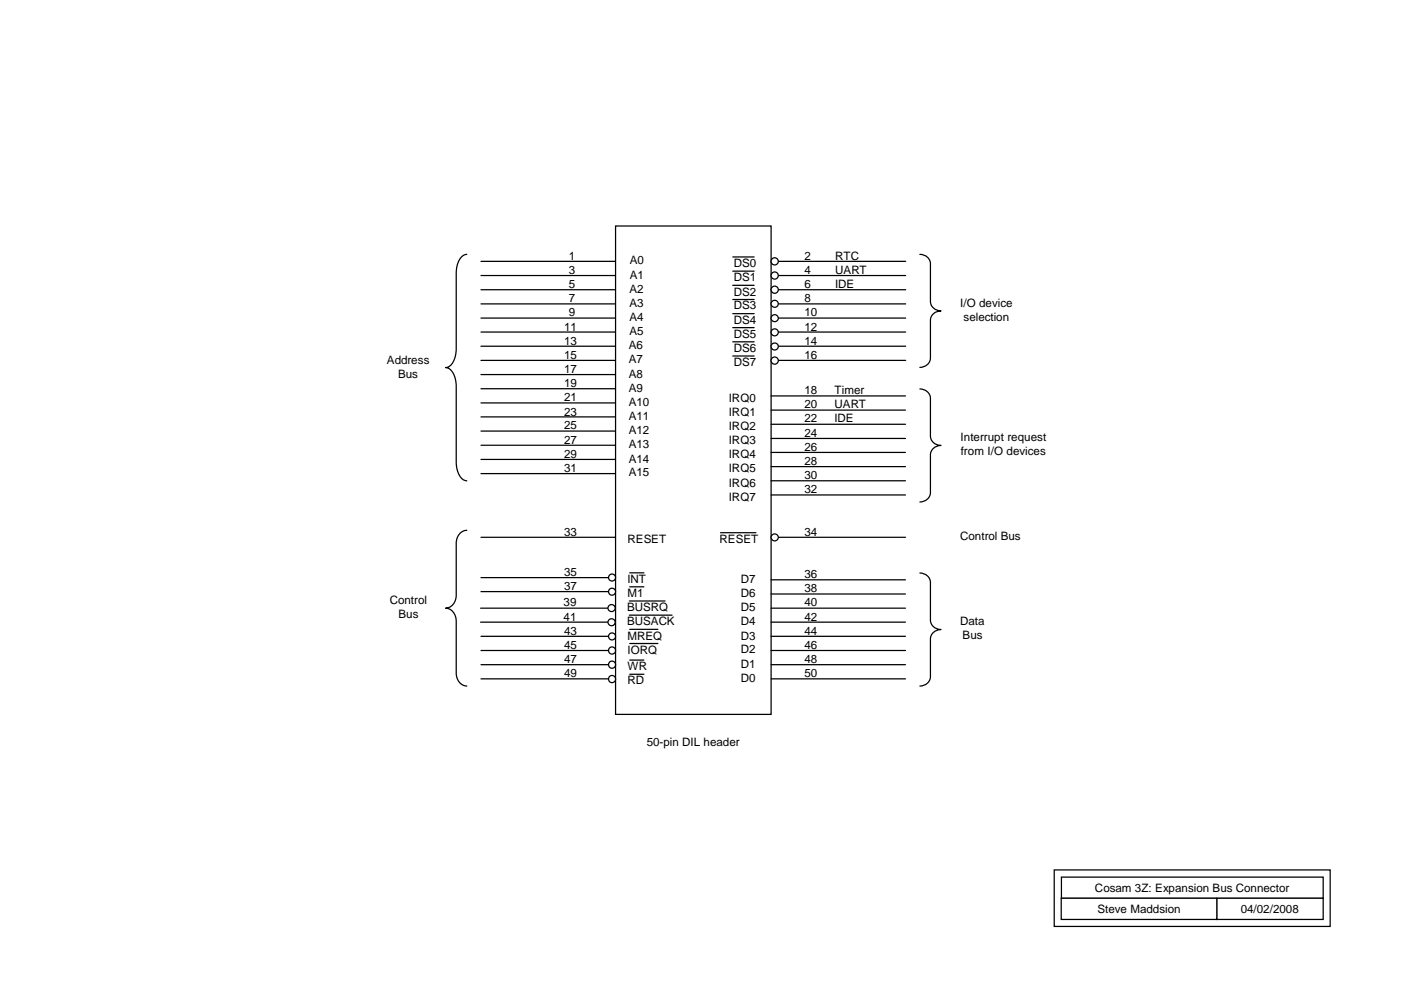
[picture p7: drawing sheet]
<svg xmlns="http://www.w3.org/2000/svg" width="297mm" height="210mm" viewBox="0 0 297 210" stroke-linecap="round" stroke-linejoin="round" font-family="sans-serif">
<path d="M223.5 184.4h58.5v12h-58.5z" fill="none" stroke="#000" stroke-width=".26"/>
<path d="M225 186h55.5v4.5h-55.5z" fill-rule="evenodd" fill="#fff"/>
<path d="M225 186h55.5v4.5h-55.5z" fill="none" stroke="#000" stroke-width=".26"/>
<path d="M258 190.5h22.5v4.4h-22.5z" fill-rule="evenodd" fill="#fff"/>
<path d="M258 190.5h22.5v4.4h-22.5z" fill="none" stroke="#000" stroke-width=".26"/>
<path d="M225 190.5h33v4.4h-33z" fill-rule="evenodd" fill="#fff"/>
<path d="M225 190.5h33v4.4h-33z" fill="none" stroke="#000" stroke-width=".26"/>
<path d="M130.5 47.9h33v103.6h-33z" fill-rule="evenodd" fill="#fff"/>
<path d="M130.5 47.9h33v103.6h-33zM163.5 98.9h28.5M163.5 95.9h28.5M163.5 93h28.5M163.5 90h28.5M163.5 87h28.5M163.5 83.9h28.5M152.8 112.9h7.5M163.5 104.9h28.5M163.5 101.9h28.5M163.5 113.9h28.5" fill="none" stroke="#000" stroke-width=".26"/>
<circle cx="164.2" cy="113.9" r=".75" fill="#fff"/>
<g fill="none" stroke="#000" stroke-width=".26">
<path d="M99 53.9a2.68 2.68 0 0 0-2.1 2.5l-.2 1.5v16a4.3 4.3 0 0 1-1.8 4h-.4a2.68 2.68 0 0 1 2.1 2.5l.1 1.5v16.1a4.3 4.3 0 0 0 1.8 3.9h.5M102 58.4h28.5M102 55.4h28.5M155.4 57.5h4.5M155.4 54.5h4.5M163.5 58.4h28.5M163.5 55.4h28.5M102 79.4h28.5M102 76.4h28.5M102 73.4h28.5M102 70.4h28.5M102 67.4h28.5"/>
<path d="M102 64.4h28.5M102 61.4h28.5M155.4 75.5h4.5M155.4 72.5h4.5M155.4 69.5h4.5M155.4 66.5h4.5M155.4 63.5h4.5M155.4 60.5h4.5M163.5 76.4h28.5M163.5 73.4h28.5M163.5 70.4h28.5M163.5 67.4h28.5"/>
<path d="M163.5 64.4h28.5M163.5 61.4h28.5M102 97.4h28.5M102 94.4h28.5M102 91.4h28.5M102 88.4h28.5M102 85.4h28.5M102 82.4h28.5M195 82.5a2.13 2.13 0 0 1 2.3 2v8a2.13 2.13 0 0 0 2.2 1.9 2.13 2.13 0 0 0-2.2 2v8a2.13 2.13 0 0 1-2.3 2M102 100.4h28.5M163.5 137.9h28.5M163.5 134.9h28.5"/>
<path d="M163.5 131.9h28.5M163.5 128.9h28.5M163.5 125.9h28.5M163.5 122.9h28.5M195 121.5a2.13 2.13 0 0 1 2.3 2v8a2.13 2.13 0 0 0 2.2 2 2.13 2.13 0 0 0-2.2 2v8a2.13 2.13 0 0 1-2.3 2M163.5 143.9h28.5M163.5 140.9h28.5"/>
<circle cx="164.2" cy="113.9" r=".75"/>
</g>
<circle cx="164.3" cy="55.4" r=".76" fill="#fff"/>
<circle cx="164.3" cy="55.4" r=".76" fill="none" stroke="#000" stroke-width=".26"/>
<circle cx="164.3" cy="58.4" r=".76" fill="#fff"/>
<circle cx="164.3" cy="58.4" r=".76" fill="none" stroke="#000" stroke-width=".26"/>
<circle cx="164.3" cy="61.4" r=".76" fill="#fff"/>
<circle cx="164.3" cy="61.4" r=".76" fill="none" stroke="#000" stroke-width=".26"/>
<circle cx="164.2" cy="64.4" r=".75" fill="#fff"/>
<circle cx="164.2" cy="64.4" r=".75" fill="none" stroke="#000" stroke-width=".26"/>
<circle cx="164.2" cy="67.5" r=".75" fill="#fff"/>
<circle cx="164.2" cy="67.5" r=".75" fill="none" stroke="#000" stroke-width=".26"/>
<circle cx="164.2" cy="70.5" r=".75" fill="#fff"/>
<circle cx="164.2" cy="70.5" r=".75" fill="none" stroke="#000" stroke-width=".26"/>
<circle cx="164.2" cy="73.5" r=".75" fill="#fff"/>
<circle cx="164.2" cy="73.5" r=".75" fill="none" stroke="#000" stroke-width=".26"/>
<circle cx="164.3" cy="76.5" r=".76" fill="#fff"/>
<g fill="none" stroke="#000" stroke-width=".26">
<path d="M195 53.9a2.13 2.13 0 0 1 2.3 2v8a2.13 2.13 0 0 0 2.2 2 2.13 2.13 0 0 0-2.2 2v8a2.13 2.13 0 0 1-2.3 2M102 113.9h28.5M102 137.9h28.5M102 134.9h28.5M102 143.9h28.5M102 140.9h28.5"/>
<circle cx="164.3" cy="76.5" r=".76"/>
</g>
<circle cx="129.8" cy="140.9" r=".75" fill="#fff"/>
<circle cx="129.8" cy="140.9" r=".75" fill="none" stroke="#000" stroke-width=".26"/>
<circle cx="129.8" cy="144" r=".75" fill="#fff"/>
<circle cx="129.8" cy="144" r=".75" fill="none" stroke="#000" stroke-width=".26"/>
<circle cx="129.8" cy="134.9" r=".74" fill="#fff"/>
<circle cx="129.8" cy="134.9" r=".74" fill="none" stroke="#000" stroke-width=".26"/>
<circle cx="129.8" cy="137.9" r=".75" fill="#fff"/>
<g fill="none" stroke="#000" stroke-width=".26">
<path d="M102 125.4h28.5M102 122.5h28.5M133.5 140h3M133.5 136.4h6M133.5 133.4h6M133.5 143h3"/>
<circle cx="129.8" cy="137.9" r=".75"/>
</g>
<circle cx="129.8" cy="122.4" r=".74" fill="#fff"/>
<circle cx="129.8" cy="122.4" r=".74" fill="none" stroke="#000" stroke-width=".26"/>
<circle cx="129.8" cy="125.5" r=".74" fill="#fff"/>
<g fill="none" stroke="#000" stroke-width=".26">
<path d="M99 112.4a2.5 2.5 0 0 0-2.3 2.8v11a2.58 2.58 0 0 1-2.2 2.7 2.5 2.5 0 0 1 2.2 2.8v11a2.58 2.58 0 0 0 2.3 2.8M101.9 131.9h28.5M101.9 128.9h28.5M133.5 121.5h3M133.5 124.4h3"/>
<circle cx="129.8" cy="125.5" r=".74"/>
</g>
<circle cx="129.7" cy="128.9" r=".75" fill="#fff"/>
<circle cx="129.7" cy="128.9" r=".75" fill="none" stroke="#000" stroke-width=".26"/>
<circle cx="129.7" cy="131.9" r=".75" fill="#fff"/>
<g fill="none" stroke="#000" stroke-width=".26">
<path d="M133.4 127.4h7.6M133.4 130.4h9.1"/>
<circle cx="129.7" cy="131.9" r=".75"/>
</g>
<g font-size="2.5">
<text x="120.6" y="55">1</text>
<text x="120.6" y="58">3</text>
<text x="133.5" y="59.1">A1</text>
<text x="133.5" y="56">A0</text>
<text x="155.6" y="59.6">DS1</text>
<text x="155.6" y="56.6">DS0</text>
<text x="170.6" y="55">2</text>
<text x="170.6" y="58">4</text>
<text x="177.1" y="55">RTC</text>
<text x="177.1" y="58">UART</text>
<text x="120.6" y="61">5</text>
<text x="120.6" y="64.1">7</text>
<text x="133.4" y="65.1">A3</text>
<text x="133.4" y="62.1">A2</text>
<text x="155.6" y="65.6">DS3</text>
<text x="155.6" y="62.7">DS2</text>
<text x="170.6" y="61">6</text>
<text x="170.6" y="64.1">8</text>
<text x="177.1" y="61">IDE</text>
<text x="203.6" y="65">I/O device</text>
<text x="119.6" y="70.1">11</text>
<text x="120.6" y="67.1">9</text>
<text x="133.4" y="71.1">A5</text>
<text x="133.4" y="68.1">A4</text>
<text x="155.6" y="71.6">DS5</text>
<text x="155.6" y="68.6">DS4</text>
<text x="170.6" y="67.1">10</text>
<text x="170.6" y="70.1">12</text>
<text x="204.3" y="68">selection</text>
<text x="82" y="77.1">Address</text>
<text x="119.6" y="73.1">13</text>
<text x="119.6" y="76.1">15</text>
<text x="133.3" y="77">A7</text>
<text x="133.3" y="74.1">A6</text>
<text x="155.6" y="77.6">DS7</text>
<text x="155.6" y="74.7">DS6</text>
<text x="170.6" y="73.1">14</text>
<text x="170.6" y="76.1">16</text>
<text x="84.4" y="80.1">Bus</text>
<text x="119.6" y="79.1">17</text>
<text x="119.6" y="82.1">19</text>
<text x="133.3" y="83.1">A9</text>
<text x="133.3" y="80.1">A8</text>
<text x="170.6" y="83.6">18</text>
<text x="177" y="83.6">Timer</text>
<text x="119.6" y="85.1">21</text>
<text x="119.6" y="88.1">23</text>
<text x="133.3" y="89.1">A11</text>
<text x="133.3" y="86.1">A10</text>
<text x="154.5" y="88.2">IRQ1</text>
<text x="154.5" y="85.2">IRQ0</text>
<text x="170.6" y="86.6">20</text>
<text x="170.6" y="89.6">22</text>
<text x="177" y="86.6">UART</text>
<text x="177" y="89.6">IDE</text>
<text x="119.6" y="91.1">25</text>
<text x="119.6" y="94.1">27</text>
<text x="133.3" y="95">A13</text>
<text x="133.3" y="92">A12</text>
<text x="154.5" y="94.1">IRQ3</text>
<text x="154.5" y="91.2">IRQ2</text>
<text x="170.6" y="92.6">24</text>
<text x="170.6" y="95.6">26</text>
<text x="203.7" y="93.6">Interrupt request</text>
<text x="119.6" y="97.1">29</text>
<text x="119.6" y="100.1">31</text>
<text x="133.3" y="101">A15</text>
<text x="133.3" y="98.1">A14</text>
<text x="154.5" y="100.2">IRQ5</text>
<text x="154.5" y="97.2">IRQ4</text>
<text x="170.6" y="98.6">28</text>
<text x="170.6" y="101.6">30</text>
<text x="203.7" y="96.5">from I/O devices</text>
<text x="154.5" y="106.1">IRQ7</text>
<text x="154.5" y="103.2">IRQ6</text>
<text x="170.6" y="104.6">32</text>
<text x="119.6" y="113.6">33</text>
<text x="170.6" y="113.6">34</text>
<text x="133.1" y="115.1">RESET</text>
<text x="152.6" y="115.1">RESET</text>
<text x="203.6" y="114.6">Control Bus</text>
<text x="119.6" y="122.1">35</text>
<text x="119.6" y="125.1">37</text>
<text x="133.1" y="123.6">INT</text>
<text x="157.1" y="123.6">D7</text>
<text x="170.6" y="122.6">36</text>
<text x="170.6" y="125.6">38</text>
<text x="82.6" y="128.1">Control</text>
<text x="84.5" y="131">Bus</text>
<text x="119.5" y="128.6">39</text>
<text x="119.5" y="131.6">41</text>
<text x="133" y="129.6">BUSRQ</text>
<text x="133.1" y="126.6">M1</text>
<text x="157.1" y="129.6">D5</text>
<text x="157.1" y="126.6">D6</text>
<text x="170.6" y="128.6">40</text>
<text x="170.6" y="131.6">42</text>
<text x="119.6" y="134.6">43</text>
<text x="119.6" y="137.5">45</text>
<text x="133" y="132.6">BUSACK</text>
<text x="133.1" y="135.6">MREQ</text>
<text x="157.1" y="135.6">D3</text>
<text x="157.1" y="132.6">D4</text>
<text x="170.6" y="134.6">44</text>
<text x="170.6" y="137.5">46</text>
<text x="203.6" y="132.6">Data</text>
<text x="204.1" y="135.5">Bus</text>
<text x="119.6" y="140.5">47</text>
<text x="119.6" y="143.6">49</text>
<text x="133.1" y="142.1">WR</text>
<text x="133.1" y="138.6">IORQ</text>
<text x="157.1" y="141.6">D1</text>
<text x="157.1" y="138.6">D2</text>
<text x="170.6" y="140.5">48</text>
<text x="170.6" y="143.6">50</text>
<text x="133.1" y="145.1">RD</text>
<text x="157.1" y="144.5">D0</text>
<text x="137.1" y="158.1">50-pin DIL header</text>
<text x="232.2" y="189.1">Cosam 3Z: Expansion Bus Connector</text>
<text x="232.7" y="193.6">Steve Maddsion</text>
<text x="263.1" y="193.6">04/02/2008</text>
</g>
</svg>
